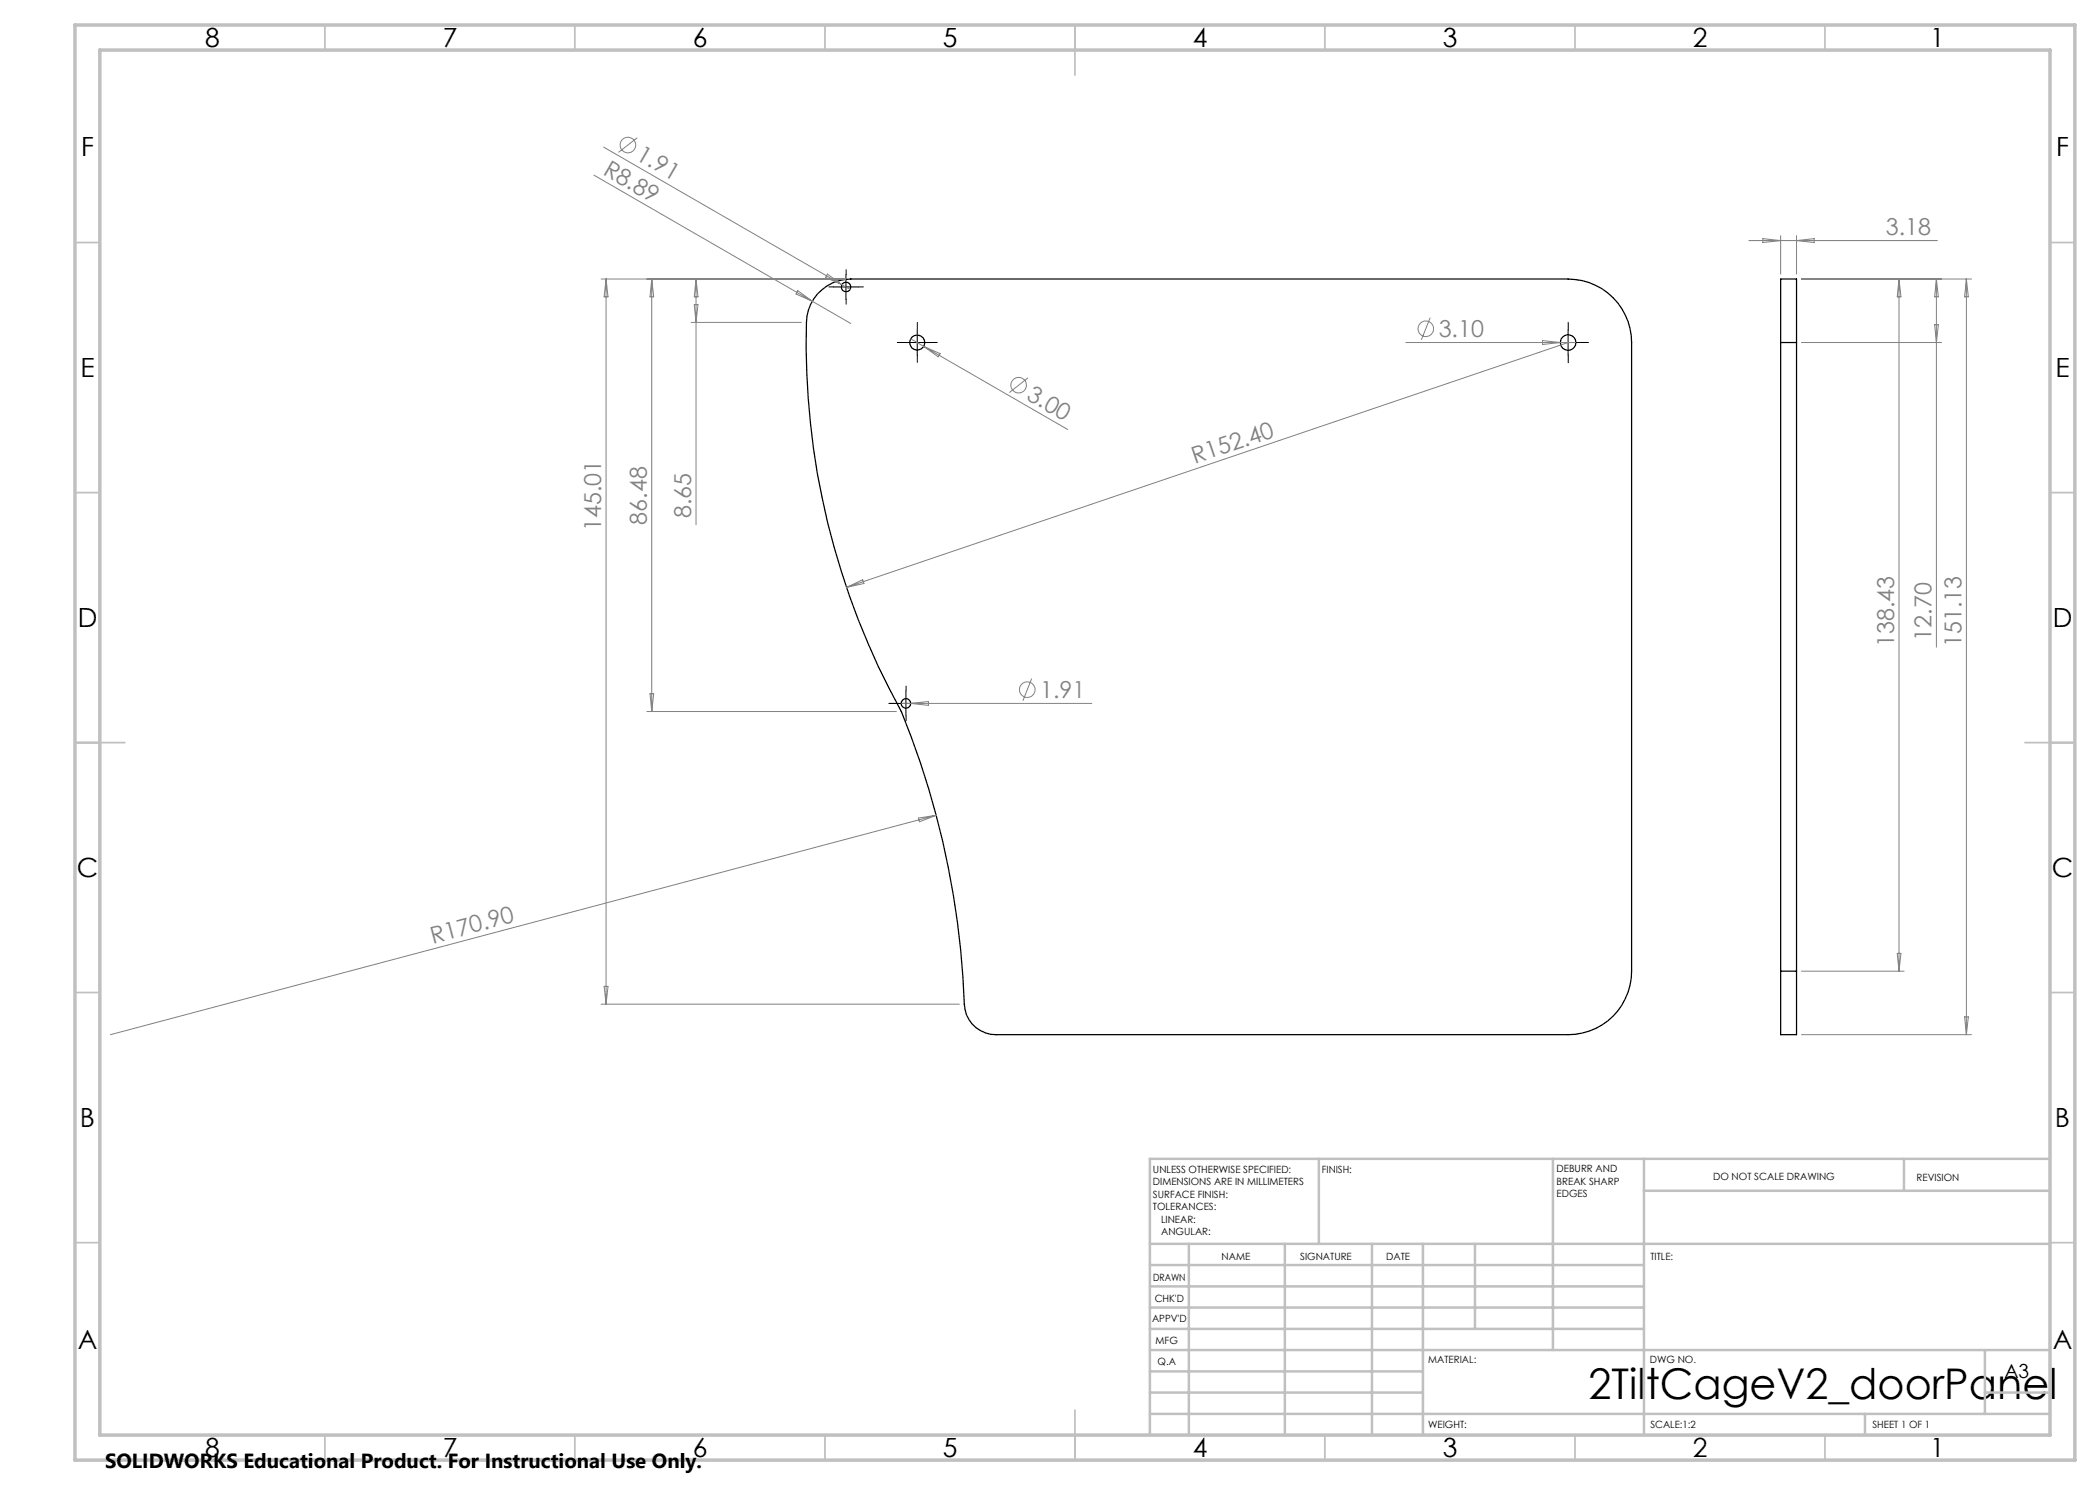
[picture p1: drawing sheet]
<svg xmlns="http://www.w3.org/2000/svg" width="420mm" height="297mm" viewBox="0 0 420 297" stroke-linecap="round" stroke-linejoin="round" font-family="sans-serif">
<g fill="none" stroke="#000" stroke-width=".25">
<path d="M163.5 58.8a8.9 8.9 0 0 1 6.6-3h143.5a12.7 12.7 0 0 1 12.7 12.7v125.7a12.6 12.6 0 0 1-12.7 12.7h-114.4a6.3 6.3 0 0 1-6.3-6.1 171.5 171.5 0 0 0-12.6-58.5 151.1 151.1 0 0 1-18.9-79.1 8.9 8.9 0 0 1 2.1-4.4zM356.1 68.5v-12.7h3.2v12.7M356.1 68.5h3.2M356.1 68.5v125.7M359.3 68.5v125.7M356.1 194.2v12.7h3.2v-12.7M356.1 194.2h3.2"/>
<circle cx="169.2" cy="57.4" r=".95"/>
<circle cx="183.4" cy="68.5" r="1.51"/>
<circle cx="313.6" cy="68.5" r="1.56"/>
<circle cx="181.2" cy="140.7" r=".95"/>
</g>
<g fill="none" stroke="#808080" stroke-width=".2">
<path d="M118.8 35l51.3 29.7M120.7 29.4l47.7 27.5M127.5 27.5l-3.8 3M120.2 55.8h49M121.2 55.8l.4 3.6h-.8zM121.2 55.8v145M130.4 55.8l.3 3.6h-.7zM130.4 55.8v86.5M139.2 55.8v49.1M139.2 55.8l.4 3.6h-.7zM159.6 58.1l2.9 2.2-3.3-1.5zM165.5 54.8l2.9 2.1-3.3-1.4z"/>
<path d="M168.4 56.9l1.6 1M349.8 48.1h37.7M352.6 47.7l3.5 .4-3.5 .4zM356.1 47.1v7.7M359.3 47.1v7.7M359.3 48.1l3.5-.4v.8zM360.3 55.8h34M379.8 55.8l.4 3.6h-.8zM379.8 55.8v138.4M387.3 55.8l.4 3.6h-.8zM387.3 55.8v73.6M393.3 55.8l.4 3.6h-.8z"/>
<path d="M393.3 55.8v151.1M138.2 64.5h22.1M138.9 60.9h.7l-.4 3.6zM182.1 67.8l2.6 1.5M184.7 69.3l28.8 16.6M184.7 69.3l3.3 1.4-.4 .7zM205.6 75.6l-3.7 2.9M281.2 68.5h34M286 63.5l-1.7 4.5M308.5 68.1l3.6 .4-3.6 .4zM313.6 68.5l-144.3 49M360.3 68.5h28"/>
<path d="M386.9 64.9h.8l-.4 3.6zM169.3 117.5l3.2-1.5 .3 .7zM130 138.7h.7l-.3 3.6zM206.3 135.7l-1.7 4.5M129.4 142.3h49.9M180.2 140.7h38.2M182.1 140.7l3.6-.4v.8zM183.7 163.6l3.6-.5-3.4 1.3zM187.3 163.1l-165.2 43.8M120.8 197.3h.8l-.4 3.5zM360.3 194.2h20.5M379.4 190.7h.8l-.4 3.5z"/>
<path d="M120.2 200.8h71.7M360.3 206.9h34M392.9 203.4h.8l-.4 3.5z"/>
<circle cx="125.6" cy="29" r="1.57"/>
<circle cx="203.7" cy="77" r="1.56"/>
<circle cx="285.2" cy="65.8" r="1.55"/>
<circle cx="205.5" cy="137.9" r="1.55"/>
</g>
<g fill="none" stroke="#000" stroke-width=".2" stroke-dasharray="15.2 1.3 1.3 1.3">
<path d="M166.7 57.4h-.9M169.2 54.9v-1M169.2 59.9v.9M171.7 57.4h1M181 68.5h-1.5M183.5 66v-1.5M183.5 71v1.5M186 68.5h1.5M311.1 68.5h-1.5M313.6 66v-1.6M313.6 71v1.5M316.1 68.5h1.6"/>
<path d="M181.2 138.2v-1M178.7 140.7h-.9M181.2 143.2v.9M183.7 140.7h1"/>
</g>
<path d="M166.7 57.4h5M169.2 54.9v5M180.9 68.5h5M183.4 66v5M311.1 68.5h5M313.6 66v5M181.2 138.2v5M178.7 140.7h5" fill="none" stroke="#000" stroke-width=".2"/>
<g fill="none" stroke="#c0c0c0" stroke-width=".35">
<path d="M65 5v5M115 5v5M165 5v5M215 5v10M265 5v5M315 5v5M365 5v5M15 48.5h5M410 48.5h5M15 98.5h5M410 98.5h5M15 148.5h10"/>
<path d="M405 148.5h10M15 198.5h5M410 198.5h5M15 248.5h5M410 248.5h5M65 287v5M115 287v5M165 287v5M215 282v10M265 287v5M315 287v5M365 287v5"/>
</g>
<g fill="none" stroke="#c0c0c0" stroke-width=".5">
<path d="M263.8 231.8v17M310.6 231.8v38.2M328.8 231.8v55.2M328.8 238.2h81.2M380.8 231.8v6.4M410 231.8h-180v55.2M230 248.8h180M230 257.3h98.8M230 253h98.8M237.8 248.8v38.2M257 248.8v38.2M274.4 248.8v38.2"/>
<path d="M284.6 248.8v38.2M295 248.8v17M230 265.8h98.8M230 261.5h98.8M230 278.5h54.6M230 274.3h54.6M230 270h180M397 278.5h13M397 270v12.8M230 282.8h180M373 282.8v4.2"/>
</g>
<path d="M15 5h400v287h-400zM20 10h390v277h-390z" fill="none" stroke="#c0c0c0" stroke-width=".7"/>
<text font-size="8.5" x="317.7" y="279.7">2TiltCageV2_doorPanel</text>
<g font-size="5.3">
<text x="41" y="9.5">8</text>
<text x="88.5" y="9.5">7</text>
<text x="138.5" y="9.5">6</text>
<text x="188.5" y="9.5">5</text>
<text x="238.5" y="9.5">4</text>
<text x="288.5" y="9.5">3</text>
<text x="338.5" y="9.5">2</text>
<text x="386" y="9.5">1</text>
<text x="16.2" y="31.3">F</text>
<text x="411.2" y="31.3">F</text>
<text x="16.1" y="75.5">E</text>
<text x="411.1" y="75.5">E</text>
<text x="15.5" y="125.5">D</text>
<text x="410.5" y="125.5">D</text>
<text x="15.4" y="175.5">C</text>
<text x="410.4" y="175.5">C</text>
<text x="16" y="225.5">B</text>
<text x="411" y="225.5">B</text>
<text x="15.5" y="269.8">A</text>
<text x="410.5" y="269.8">A</text>
<text x="41" y="291.5">8</text>
<text x="88.5" y="291.5">7</text>
<text x="138.5" y="291.5">6</text>
<text x="188.5" y="291.5">5</text>
<text x="238.5" y="291.5">4</text>
<text x="288.5" y="291.5">3</text>
<text x="338.5" y="291.5">2</text>
<text x="386" y="291.5">1</text>
</g>
<g font-size="4.7" fill="#808080">
<text x="120.4" y="34.8" transform="rotate(30 120.4 34.8)">R8.89</text>
<text x="127" y="31.8" transform="rotate(30 127 31.8)">1.91</text>
<text x="377.2" y="47.1">3.18</text>
<text x="287.7" y="67.4">3.10</text>
<text x="205.1" y="79.8" transform="rotate(30 205.1 79.8)">3.00</text>
<text x="239" y="92.8" transform="rotate(-19 239 92.8)">R152.40</text>
<text x="120.2" y="106.2" transform="rotate(-90 120.2 106.2)">145.01</text>
<text x="129.4" y="104.9" transform="rotate(-90 129.4 104.9)">86.48</text>
<text x="138.2" y="103.6" transform="rotate(-90 138.2 103.6)">8.65</text>
<text x="378.8" y="129.4" transform="rotate(-90 378.8 129.4)">138.43</text>
<text x="386.3" y="128.1" transform="rotate(-90 386.3 128.1)">12.70</text>
<text x="392.3" y="129.4" transform="rotate(-90 392.3 129.4)">151.13</text>
<text x="208" y="139.6">1.91</text>
<text x="86.6" y="188.7" transform="rotate(-15 86.6 188.7)">R170.90</text>
</g>
<text font-size="4.1" x="21" y="293.7">SOLIDWORKS Educational Product. For Instructional Use Only.</text>
<text font-size="3.9" x="400.9" y="275.5">A3</text>
<g font-size="2">
<text x="230.6" y="234.6">UNLESS OTHERWISE SPECIFIED:</text>
<text x="230.6" y="237.1">DIMENSIONS ARE IN MILLIMETERS</text>
<text x="230.6" y="239.6">SURFACE FINISH:</text>
<text x="264.4" y="234.6">FINISH:</text>
<text x="311.3" y="234.5">DEBURR AND</text>
<text x="311.3" y="237">BREAK SHARP</text>
<text x="311.3" y="239.5">EDGES</text>
<text x="342.6" y="236">DO NOT SCALE DRAWING</text>
<text x="383.3" y="236.2">REVISION</text>
<text x="230.6" y="242.1">TOLERANCES:</text>
<text x="232.2" y="244.6">LINEAR:</text>
<text x="232.2" y="247.1">ANGULAR:</text>
<text x="244.3" y="252">NAME</text>
<text x="260" y="251.9">SIGNATURE</text>
<text x="277.2" y="251.9">DATE</text>
<text x="330.1" y="251.9">TITLE:</text>
<text x="230.6" y="256.1">DRAWN</text>
<text x="230.9" y="260.3">CHK'D</text>
<text x="230.4" y="264.4">APPV'D</text>
<text x="231.1" y="268.8">MFG</text>
<text x="231.5" y="273">Q.A</text>
<text x="285.6" y="272.5">MATERIAL:</text>
<text x="330" y="272.5">DWG NO.</text>
<text x="285.6" y="285.5">WEIGHT:</text>
<text x="330.1" y="285.6">SCALE:1:2</text>
<text x="374.5" y="285.6">SHEET 1 OF 1</text>
</g>
</svg>
